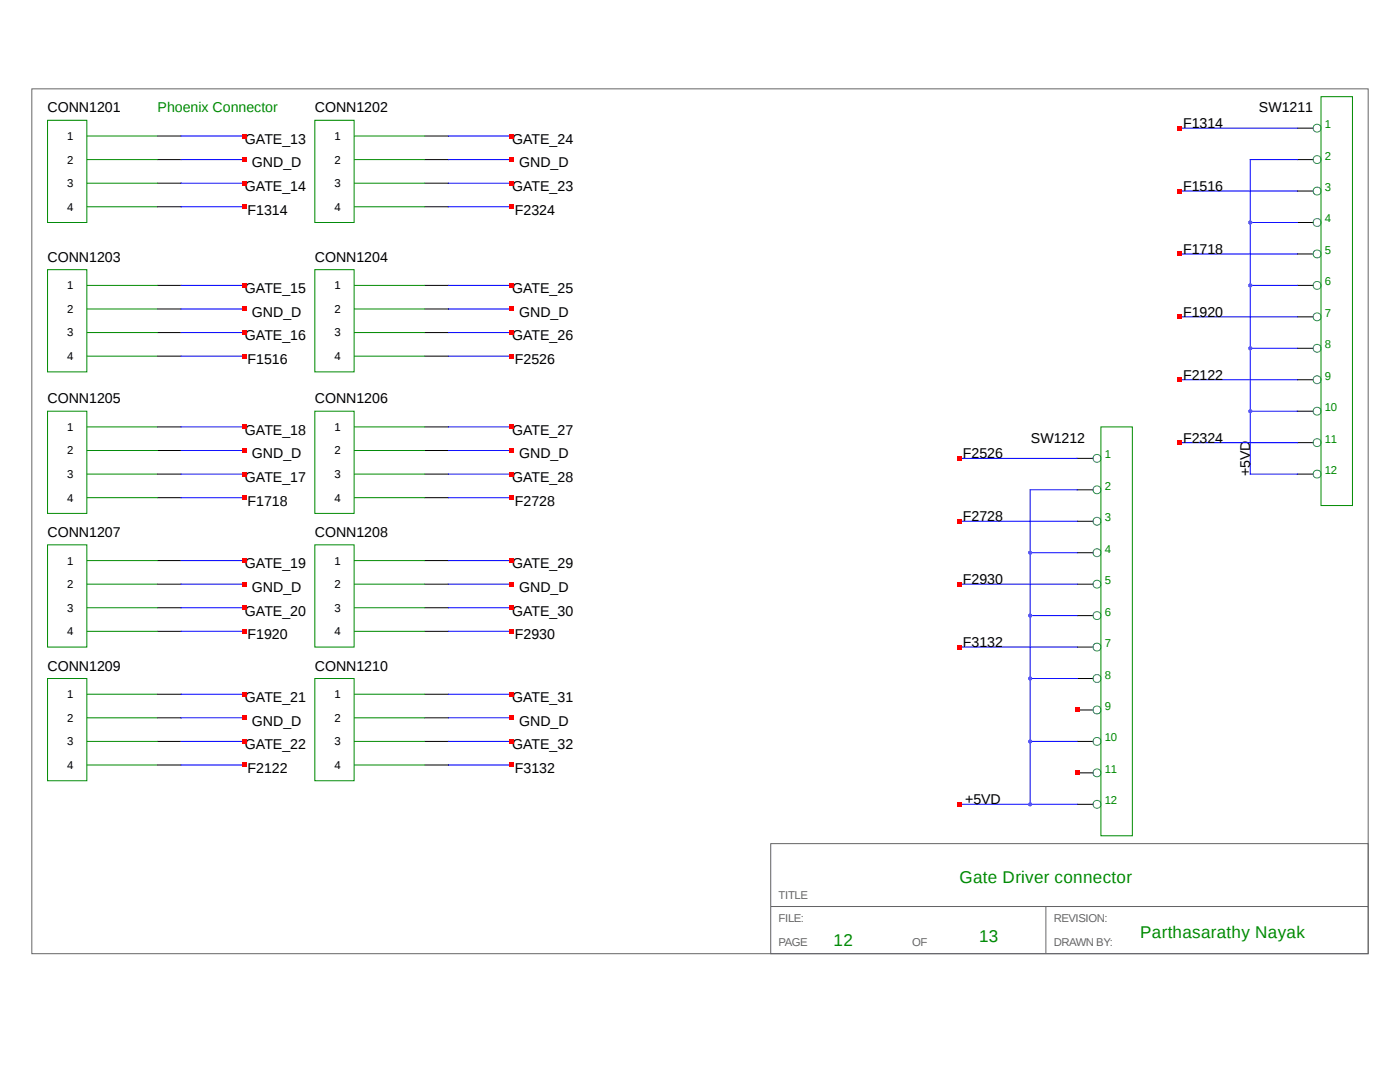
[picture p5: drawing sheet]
<svg xmlns="http://www.w3.org/2000/svg" width="279mm" height="216mm" viewBox="0 0 279 216" stroke-linecap="round" stroke-linejoin="round" font-family="sans-serif">
<path d="M6.3 17.7h266.7v172.6h-266.7zM153.8 168.3h119.2v22h-119.2zM153.8 180.9h119.2M208.7 180.9v9.4" fill="none" stroke="#666" stroke-width=".2"/>
<g fill="none" stroke="#000" stroke-width=".2">
<path d="M31.5 36.6h4.7M31.5 31.8h4.7M31.5 27.1h4.7M84.8 36.6h4.7M84.8 31.8h4.7M84.8 27.1h4.7M258.9 31.8h3.2M258.9 25.6h3.2M258.9 38.1h3.2M31.5 41.3h4.7M31.5 56.9h4.7M84.8 41.3h4.7"/>
<path d="M84.8 56.9h4.7M258.9 56.9h3.2M258.9 44.4h3.2M258.9 50.7h3.2M31.5 66.4h4.7M31.5 61.7h4.7M31.5 71.1h4.7M84.8 66.4h4.7M84.8 61.7h4.7M84.8 71.1h4.7M258.9 63.2h3.2M258.9 69.5h3.2"/>
<path d="M258.9 75.8h3.2M31.5 94.6h4.7M31.5 89.9h4.7M31.5 99.3h4.7M31.5 85.2h4.7M84.8 94.6h4.7M84.8 89.9h4.7M84.8 99.3h4.7M84.8 85.2h4.7M215 91.5h3.1M215 97.7h3.1M258.9 94.6h3.2"/>
<path d="M258.9 82h3.2M258.9 88.3h3.2M31.5 116.6h4.7M31.5 111.9h4.7M84.8 116.6h4.7M84.8 111.9h4.7M215 116.6h3.1M215 104h3.1M215 110.3h3.1M31.5 121.3h4.7M31.5 126h4.7M31.5 138.5h4.7"/>
<path d="M84.8 121.3h4.7M84.8 126h4.7M84.8 138.5h4.7M215 122.8h3.1M215 129.1h3.1M215 135.4h3.1M31.5 147.9h4.7M31.5 143.2h4.7M31.5 152.6h4.7M84.8 147.9h4.7M84.8 143.2h4.7M84.8 152.6h4.7"/>
<path d="M215 147.9h3.1M215 141.7h3.1M215 154.2h3.1M215 160.5h3.1"/>
</g>
<g fill="none" stroke="#008b00" stroke-width=".2">
<path d="M263.6 19.3h6.3v81.6h-6.3zM9.5 24h7.8v20.4h-7.8zM17.3 31.8h14.2M17.3 36.6h14.2M17.3 27.1h14.2M62.8 24h7.9v20.4h-7.9zM70.7 31.8h14.1M70.7 36.6h14.1M70.7 27.1h14.1M9.5 53.8h7.8v20.4h-7.8zM17.3 41.3h14.2M17.3 56.9h14.2"/>
<path d="M62.8 53.8h7.9v20.4h-7.9zM70.7 41.3h14.1M70.7 56.9h14.1M17.3 61.7h14.2M17.3 66.4h14.2M17.3 71.1h14.2M70.7 61.7h14.1M70.7 66.4h14.1M70.7 71.1h14.1M9.5 82h7.8v20.4h-7.8zM17.3 89.9h14.2M17.3 94.6h14.2"/>
<path d="M17.3 99.3h14.2M17.3 85.2h14.2M62.8 82h7.9v20.4h-7.9zM70.7 89.9h14.1M70.7 94.6h14.1M70.7 99.3h14.1M70.7 85.2h14.1M219.7 85.2h6.3v81.6h-6.3zM9.5 108.7h7.8v20.4h-7.8zM17.3 116.6h14.2M17.3 111.9h14.2M62.8 108.7h7.9v20.4h-7.9z"/>
<path d="M70.7 116.6h14.1M70.7 111.9h14.1M9.5 135.4h7.8v20.4h-7.8zM17.3 121.3h14.2M17.3 126h14.2M17.3 138.5h14.2M62.8 135.4h7.9v20.4h-7.9zM70.7 121.3h14.1M70.7 126h14.1M70.7 138.5h14.1M17.3 143.2h14.2M17.3 147.9h14.2"/>
<path d="M17.3 152.6h14.2M70.7 143.2h14.1M70.7 147.9h14.1M70.7 152.6h14.1"/>
</g>
<g fill="none" stroke="#00f" stroke-width=".2">
<path d="M36.2 31.8h12.5M36.2 27.1h12.5M36.2 36.6h12.5M89.5 31.8h12.5M89.5 27.1h12.5M89.5 36.6h12.5M235.4 25.6h23.5M235.4 38.1h23.5M258.9 31.8h-9.4v62.8h9.4M36.2 41.3h12.5M36.2 56.9h12.5M89.5 41.3h12.5"/>
<path d="M89.5 56.9h12.5M235.4 50.7h23.5M249.5 56.9h9.4M249.5 44.4h9.4M36.2 61.7h12.5M36.2 66.4h12.5M36.2 71.1h12.5M89.5 61.7h12.5M89.5 66.4h12.5M89.5 71.1h12.5M235.4 63.2h23.5M235.4 75.8h23.5"/>
<path d="M249.5 69.5h9.4M36.2 89.9h12.5M36.2 85.2h12.5M36.2 94.6h12.5M36.2 99.3h12.5M89.5 89.9h12.5M89.5 85.2h12.5M89.5 94.6h12.5M89.5 99.3h12.5M191.5 91.5h23.5M215 97.7h-9.4v62.8M235.4 88.3h23.5"/>
<path d="M249.5 82h9.4M36.2 116.6h12.5M36.2 111.9h12.5M89.5 116.6h12.5M89.5 111.9h12.5M191.5 116.6h23.5M191.5 104h23.5M205.6 110.3h9.4M36.2 121.3h12.5M36.2 126h12.5M36.2 138.5h12.5M89.5 121.3h12.5"/>
<path d="M89.5 126h12.5M89.5 138.5h12.5M191.5 129.1h23.5M205.6 122.8h9.4M205.6 135.4h9.4M36.2 143.2h12.5M36.2 147.9h12.5M36.2 152.6h12.5M89.5 143.2h12.5M89.5 147.9h12.5M89.5 152.6h12.5M205.6 147.9h9.4"/>
<path d="M191.5 160.5h23.5"/>
</g>
<g fill="none" stroke="#008b8b" stroke-width=".2">
<circle cx="262.8" cy="25.6" r=".79"/>
<circle cx="262.8" cy="38.1" r=".79"/>
<circle cx="262.8" cy="31.8" r=".79"/>
<circle cx="262.8" cy="56.9" r=".79"/>
<circle cx="262.8" cy="50.7" r=".79"/>
<circle cx="262.8" cy="44.4" r=".79"/>
<circle cx="262.8" cy="63.2" r=".79"/>
<circle cx="262.8" cy="75.8" r=".79"/>
<circle cx="262.8" cy="69.5" r=".79"/>
<circle cx="218.9" cy="97.7" r=".79"/>
<circle cx="218.9" cy="91.5" r=".79"/>
<circle cx="262.8" cy="88.3" r=".79"/>
<circle cx="262.8" cy="82" r=".79"/>
<circle cx="262.8" cy="94.6" r=".79"/>
<circle cx="218.9" cy="110.3" r=".79"/>
<circle cx="218.9" cy="116.6" r=".79"/>
<circle cx="218.9" cy="104" r=".79"/>
<circle cx="218.9" cy="135.4" r=".79"/>
<circle cx="218.9" cy="122.8" r=".79"/>
<circle cx="218.9" cy="129.1" r=".79"/>
<circle cx="218.9" cy="141.7" r=".79"/>
<circle cx="218.9" cy="154.2" r=".79"/>
<circle cx="218.9" cy="147.9" r=".79"/>
<circle cx="218.9" cy="160.5" r=".79"/>
</g>
<g fill="#f00">
<path d="M48.2 31.4h1v.9h-1z"/>
<path d="M48.2 26.7h1v.9h-1z"/>
<path d="M48.2 36.1h1v.9h-1z"/>
<path d="M48.2 40.8h1v.9h-1z"/>
<path d="M101.6 31.4h.9v.9h-.9z"/>
<path d="M101.6 26.7h.9v.9h-.9z"/>
<path d="M101.6 36.1h.9v.9h-.9z"/>
<path d="M101.6 40.8h.9v.9h-.9z"/>
<path d="M48.2 61.2h1v.9h-1z"/>
<path d="M48.2 56.5h1v.9h-1z"/>
<path d="M48.2 65.9h1v.9h-1z"/>
<path d="M48.2 70.6h1v.9h-1z"/>
<path d="M101.6 61.2h.9v.9h-.9z"/>
<path d="M101.6 56.5h.9v.9h-.9z"/>
<path d="M101.6 65.9h.9v.9h-.9z"/>
<path d="M101.6 70.6h.9v.9h-.9z"/>
<path d="M48.2 89.4h1v1h-1z"/>
<path d="M48.2 84.7h1v1h-1z"/>
<path d="M48.2 94.1h1v1h-1z"/>
<path d="M48.2 98.8h1v1h-1z"/>
<path d="M101.6 89.4h.9v1h-.9z"/>
<path d="M101.6 84.7h.9v1h-.9z"/>
<path d="M101.6 94.1h.9v1h-.9z"/>
<path d="M101.6 98.8h.9v1h-.9z"/>
<path d="M48.2 116.1h1v.9h-1z"/>
<path d="M48.2 111.4h1v.9h-1z"/>
<path d="M48.2 120.8h1v.9h-1z"/>
<path d="M48.2 125.5h1v.9h-1z"/>
<path d="M101.6 116.1h.9v.9h-.9z"/>
<path d="M101.6 111.4h.9v.9h-.9z"/>
<path d="M101.6 120.8h.9v.9h-.9z"/>
<path d="M101.6 125.5h.9v.9h-.9z"/>
<path d="M48.2 142.8h1v.9h-1z"/>
<path d="M48.2 138.1h1v.9h-1z"/>
<path d="M48.2 147.5h1v.9h-1z"/>
<path d="M48.2 152.2h1v.9h-1z"/>
<path d="M101.6 142.8h.9v.9h-.9z"/>
<path d="M101.6 138.1h.9v.9h-.9z"/>
<path d="M101.6 147.5h.9v.9h-.9z"/>
<path d="M101.6 152.2h.9v.9h-.9z"/>
<path d="M234.9 25.1h1v.9h-1z"/>
</g>
<g fill="#a020f0">
<circle cx="249.5" cy="44.4" r=".4"/>
<circle cx="249.5" cy="57" r=".4"/>
<circle cx="249.5" cy="69.5" r=".4"/>
<circle cx="249.5" cy="82.1" r=".4"/>
</g>
<g fill="#f00">
<path d="M234.9 37.7h1v.9h-1z"/>
<path d="M234.9 50.2h1v.9h-1z"/>
<path d="M234.9 62.8h1v.9h-1z"/>
<path d="M234.9 75.3h1v.9h-1z"/>
<path d="M234.9 87.9h1v.9h-1z"/>
<path d="M214.5 141.2h1v.9h-1z"/>
<path d="M214.5 153.7h1v1h-1z"/>
<path d="M191 91h.9v.9h-.9z"/>
</g>
<g fill="#a020f0">
<circle cx="205.6" cy="110.3" r=".4"/>
<circle cx="205.6" cy="122.8" r=".4"/>
<circle cx="205.6" cy="135.4" r=".4"/>
<circle cx="205.6" cy="147.9" r=".4"/>
<circle cx="205.6" cy="160.5" r=".4"/>
</g>
<g fill="#f00">
<path d="M191 160h.9v1h-.9z"/>
<path d="M191 103.5h.9v1h-.9z"/>
<path d="M191 116.1h.9v.9h-.9z"/>
<path d="M191 128.6h.9v1h-.9z"/>
</g>
<g font-size="3.4" fill="#008b00">
<text x="191.5" y="176.2">Gate Driver connector</text>
<text x="166.4" y="188.8">12</text>
<text x="195.4" y="188">13</text>
<text x="227.6" y="187.2">Parthasarathy Nayak</text>
</g>
<g font-size="2.8">
<text x="9.5" y="22.4">CONN1201</text>
<text x="62.8" y="22.4">CONN1202</text>
<text x="251.2" y="22.4">SW1211</text>
<text x="48.9" y="28.7">GATE_13</text>
<text x="102.2" y="28.7">GATE_24</text>
<text x="236.1" y="25.6">F1314</text>
<text x="50.3" y="33.4">GND_D</text>
<text x="103.6" y="33.4">GND_D</text>
<text x="48.9" y="38.1">GATE_14</text>
<text x="102.2" y="38.1">GATE_23</text>
<text x="236.1" y="38.1">F1516</text>
<text x="49.4" y="42.8">F1314</text>
<text x="102.8" y="42.8">F2324</text>
<text x="9.5" y="52.2">CONN1203</text>
<text x="62.8" y="52.2">CONN1204</text>
<text x="236.1" y="50.7">F1718</text>
<text x="48.9" y="58.5">GATE_15</text>
<text x="102.2" y="58.5">GATE_25</text>
<text x="50.3" y="63.2">GND_D</text>
<text x="103.6" y="63.2">GND_D</text>
<text x="236.1" y="63.2">F1920</text>
<text x="48.9" y="67.9">GATE_16</text>
<text x="102.2" y="67.9">GATE_26</text>
<text x="49.4" y="72.6">F1516</text>
<text x="102.8" y="72.6">F2526</text>
<text x="236.1" y="75.8">F2122</text>
<text x="9.5" y="80.5">CONN1205</text>
<text x="62.8" y="80.5">CONN1206</text>
<text x="48.9" y="86.8">GATE_18</text>
<text x="102.2" y="86.8">GATE_27</text>
<text x="205.7" y="88.3">SW1212</text>
<text x="236.1" y="88.3">F2324</text>
<text x="50.3" y="91.5">GND_D</text>
<text x="103.6" y="91.5">GND_D</text>
<text x="192.2" y="91.5">F2526</text>
<text x="249.5" y="95" transform="rotate(-90 249.5 95)">+5VD</text>
<text x="48.9" y="96.2">GATE_17</text>
<text x="49.4" y="100.9">F1718</text>
<text x="102.2" y="96.2">GATE_28</text>
<text x="102.8" y="100.9">F2728</text>
<text x="9.5" y="107.2">CONN1207</text>
<text x="62.8" y="107.2">CONN1208</text>
<text x="192.2" y="104">F2728</text>
<text x="48.9" y="113.4">GATE_19</text>
<text x="102.2" y="113.4">GATE_29</text>
<text x="50.3" y="118.1">GND_D</text>
<text x="103.6" y="118.1">GND_D</text>
<text x="192.2" y="116.6">F2930</text>
<text x="48.9" y="122.8">GATE_20</text>
<text x="102.2" y="122.8">GATE_30</text>
<text x="49.4" y="127.5">F1920</text>
<text x="102.8" y="127.5">F2930</text>
<text x="192.2" y="129.1">F3132</text>
<text x="9.5" y="133.8">CONN1209</text>
<text x="62.8" y="133.8">CONN1210</text>
<text x="48.9" y="140.1">GATE_21</text>
<text x="102.2" y="140.1">GATE_31</text>
<text x="48.9" y="149.5">GATE_22</text>
<text x="50.3" y="144.8">GND_D</text>
<text x="102.2" y="149.5">GATE_32</text>
<text x="103.6" y="144.8">GND_D</text>
<text x="49.4" y="154.2">F2122</text>
<text x="102.8" y="154.2">F3132</text>
<text x="192.6" y="160.5">+5VD</text>
</g>
<text font-size="2.8" fill="#008b00" x="31.5" y="22.4">Phoenix Connector</text>
<g font-size="2.3">
<text x="13.4" y="27.9">1</text>
<text x="66.7" y="27.9">1</text>
<text x="13.4" y="32.6">2</text>
<text x="66.7" y="32.6">2</text>
<text x="13.4" y="37.3">3</text>
<text x="66.7" y="37.3">3</text>
<text x="13.4" y="42">4</text>
<text x="66.7" y="42">4</text>
<text x="13.4" y="57.7">1</text>
<text x="66.7" y="57.7">1</text>
<text x="13.4" y="62.4">2</text>
<text x="66.7" y="62.4">2</text>
<text x="13.4" y="67.1">3</text>
<text x="13.4" y="71.9">4</text>
<text x="66.7" y="67.1">3</text>
<text x="66.7" y="71.9">4</text>
<text x="13.4" y="86">1</text>
<text x="66.7" y="86">1</text>
<text x="13.4" y="95.4">3</text>
<text x="13.4" y="90.7">2</text>
<text x="66.7" y="95.4">3</text>
<text x="66.7" y="90.7">2</text>
<text x="13.4" y="100.1">4</text>
<text x="66.7" y="100.1">4</text>
<text x="13.4" y="112.6">1</text>
<text x="66.7" y="112.6">1</text>
<text x="13.4" y="117.3">2</text>
<text x="66.7" y="117.3">2</text>
<text x="13.4" y="122.1">3</text>
<text x="66.7" y="122.1">3</text>
<text x="13.4" y="126.8">4</text>
<text x="66.7" y="126.8">4</text>
<text x="13.4" y="139.3">1</text>
<text x="66.7" y="139.3">1</text>
<text x="13.4" y="148.7">3</text>
<text x="13.4" y="144">2</text>
<text x="66.7" y="148.7">3</text>
<text x="66.7" y="144">2</text>
<text x="13.4" y="153.4">4</text>
<text x="66.7" y="153.4">4</text>
</g>
<g font-size="2.3" fill="#008b00">
<text x="264.4" y="25.6">1</text>
<text x="264.4" y="31.8">2</text>
<text x="264.4" y="38.1">3</text>
<text x="264.4" y="44.4">4</text>
<text x="264.4" y="50.7">5</text>
<text x="264.4" y="56.9">6</text>
<text x="264.4" y="63.2">7</text>
<text x="264.4" y="69.5">8</text>
<text x="264.4" y="75.8">9</text>
<text x="264.4" y="82">10</text>
<text x="264.4" y="88.3">11</text>
<text x="220.5" y="91.5">1</text>
<text x="264.4" y="94.6">12</text>
<text x="220.5" y="97.7">2</text>
<text x="220.5" y="104">3</text>
<text x="220.5" y="110.3">4</text>
<text x="220.5" y="116.6">5</text>
<text x="220.5" y="122.8">6</text>
<text x="220.5" y="129.1">7</text>
<text x="220.5" y="135.4">8</text>
<text x="220.5" y="141.7">9</text>
<text x="220.5" y="147.9">10</text>
<text x="220.5" y="154.2">11</text>
<text x="220.5" y="160.5">12</text>
</g>
<g font-size="2.3" fill="#666">
<text x="155.4" y="179.3">TITLE</text>
<text x="155.4" y="184">FILE:</text>
<text x="210.3" y="184">REVISION:</text>
<text x="155.4" y="188.7">PAGE</text>
<text x="182" y="188.7">OF</text>
<text x="210.3" y="188.7">DRAWN BY:</text>
</g>
</svg>
